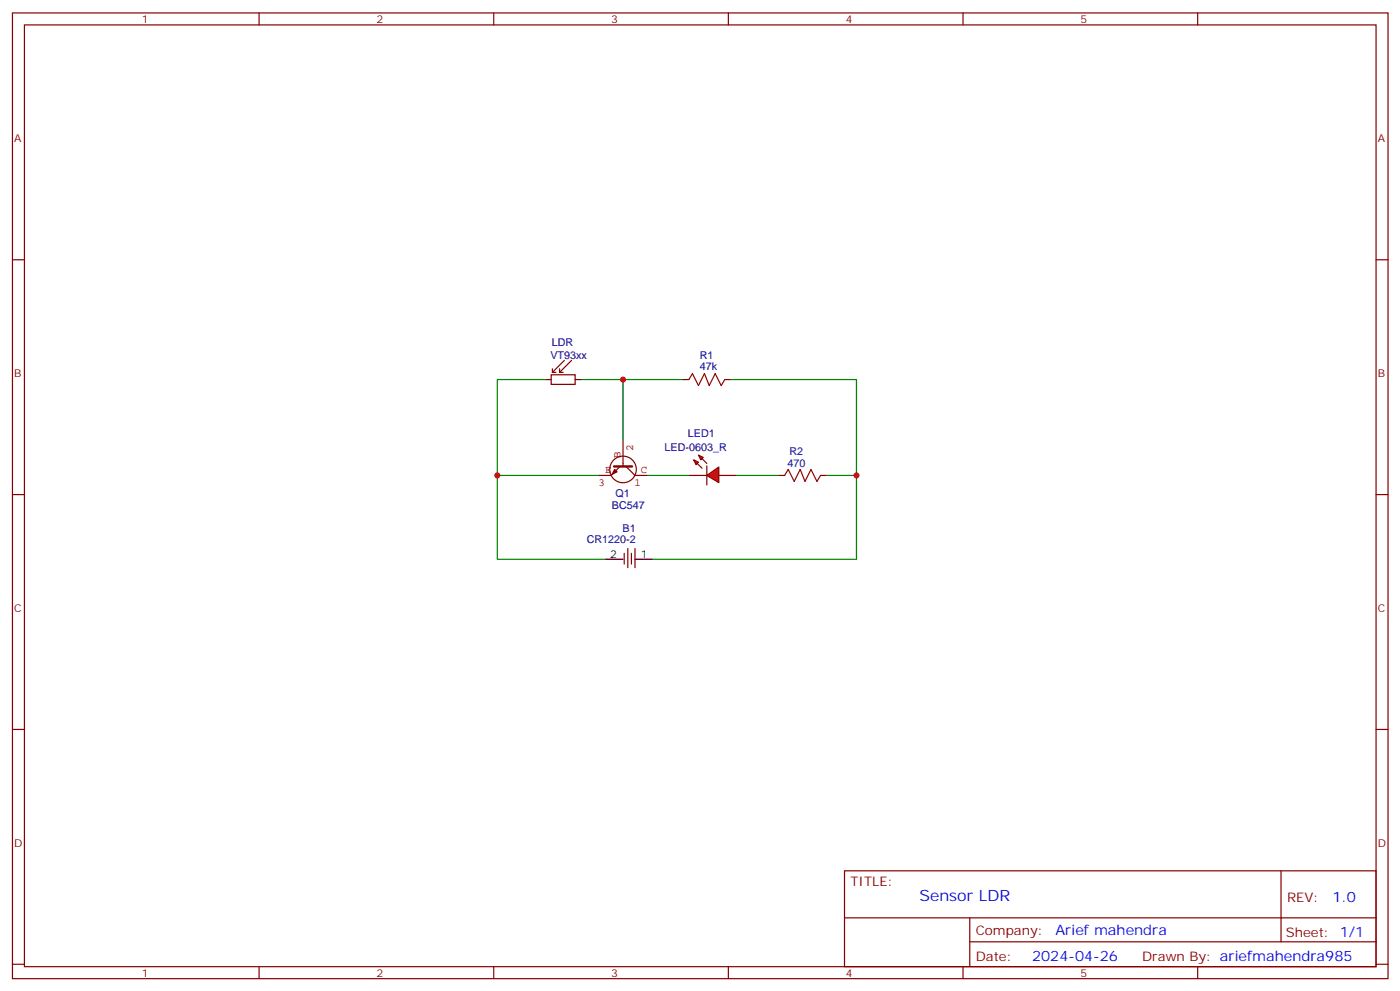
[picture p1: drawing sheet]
<svg xmlns="http://www.w3.org/2000/svg" width="413mm" height="292mm" viewBox="0 0 413 292" stroke-linecap="round" stroke-linejoin="round" font-family="sans-serif">
<g fill="none" stroke="#870000" stroke-width=".35">
<path d="M3.7 3.8h405.3v284.3h-405.3zM7.2 7.3h398.3v277.3h-398.3zM76.3 3.8v3.5M145.5 3.8v3.5M214.6 3.8v3.5M283.8 3.8v3.5M352.9 3.8v3.5M3.7 76.5h3.5M405.5 76.5h3.5M201.2 111.8h1.8M213.6 111.8h1.7M3.7 145.6h3.5"/>
<path d="M405.5 145.6h3.5M3.7 214.8h3.5M405.5 214.8h3.5M248.8 256.4h156.7v28.2h-156.7zM377.5 256.4v20.9M248.9 270.2h156.5M285.8 277.3h119.6M285.8 270.2v14.2M3.7 283.9h3.5M76.3 284.6v3.5M145.5 284.6v3.5M214.6 284.6v3.5"/>
<path d="M283.8 284.6v3.5M352.9 284.6v3.5M405.5 283.9h3.5"/>
</g>
<g fill="none" stroke="#850000" stroke-width=".35">
<path d="M160.7 111.8h1.7M162.4 110.3h7.1v2.9h-7.1zM162.8 108.6v1M162.8 109.6h1M164.9 109.6h1M164.9 108.6v1M166.3 106.1l-3.5 3.5M168.4 106.1l-3.5 3.5M169.5 111.8h1.7M182.7 137.3l-2.6 2.7h-3.6M183.6 129.4v7.9M184.5 137.3l2.6 2.7h3.5"/>
<path d="M183.4 142.1a3.9 3.9 0 0 1-3.3-5.7 3.9 3.9 0 0 1 6.6-.5 3.9 3.9 0 0 1-2.3 6.2h-.8"/>
</g>
<path d="M203 111.8l1-1.8 1.8 3.5 1.8-3.5 1.4 3.5 1.7-3.5 1.8 3.5 1.1-1.7" fill="none" stroke="#a10000" stroke-width=".35"/>
<path d="M181.1 138.2l.7 .7-1.4 .7z" fill="#850000" stroke="#850000" stroke-width=".35"/>
<path d="M180.9 137.3h5.3" fill="none" stroke="#850000" stroke-width=".71"/>
<path d="M171.2 111.8h12.4v17.6M183.6 111.8h17.6" fill="none" stroke="#008700" stroke-width=".35"/>
<g fill="#f00" stroke="#870000" stroke-width=".35">
<path d="M208.3 140l3.5-2.5v4.6z"/>
<path d="M208.3 137.2v5.6z"/>
</g>
<g fill="#870000" stroke="#870000" stroke-width=".35">
<path d="M206.9 135l1.4 1.5z"/>
<path d="M205.5 136.5l1.4 1.4z"/>
</g>
<g fill="#f00" stroke="#870000" stroke-width=".35">
<path d="M205.8 134l1.4 .7-.7 .7z"/>
<path d="M204.4 135.4l1.4 .7-.7 .7z"/>
</g>
<path d="M203 140h5.3M211.8 140h5.3M229.4 140h1.8M241.8 140h1.8M183.9 162.9v3.2M185 161.5v5.6M186.1 162.9v3.2M187.1 161.5v5.6" fill="none" stroke="#870000" stroke-width=".35"/>
<path d="M231.2 140l1.1-1.8 1.7 3.5 1.8-3.5 1.4 3.5 1.8-3.5 1.7 3.5 1.1-1.7" fill="none" stroke="#a10000" stroke-width=".35"/>
<path d="M160.7 111.8h-14.2v28.2h30M215.3 111.8h37.1v28.2h-8.8M146.5 140v24.7h31.8M190.6 140h12.4M217.1 140h12.3M252.4 140v24.7h-60" fill="none" stroke="#008700" stroke-width=".35"/>
<path d="M178.3 164.7h5.3M187.1 164.7h5.3" fill="none" stroke="#000" stroke-width=".35"/>
<g fill="#c00">
<circle cx="183.6" cy="111.8" r=".88"/>
<circle cx="146.5" cy="140" r=".88"/>
<circle cx="252.4" cy="140" r=".88"/>
</g>
<text font-size="4.6" fill="#00f" x="270.9" y="265.4">Sensor LDR</text>
<g font-size="4.2" fill="#00f">
<text x="392.6" y="265.7">1.0</text>
<text x="311" y="275.2">Arief mahendra</text>
<text x="304.1" y="283">2024-04-26</text>
</g>
<g font-size="3.9" fill="#800">
<text x="250.6" y="261">TITLE:</text>
<text x="379.2" y="265.7">REV:</text>
<text x="287.5" y="275.2">Company:</text>
<text x="378.9" y="275.8">Sheet: 1/1</text>
<text x="287.5" y="282.9">Date:</text>
<text x="336.6" y="282.9">Drawn By: ariefmahendra985</text>
</g>
<g font-size="3.2" fill="#800">
<text x="41.8" y="6.8">1</text>
<text x="110.9" y="6.8">2</text>
<text x="180.1" y="6.8">3</text>
<text x="249.2" y="6.8">4</text>
<text x="318.3" y="6.8">5</text>
<text x="4.2" y="41.9">A</text>
<text x="406" y="41.9">A</text>
<text x="4.2" y="111.1">B</text>
<text x="406" y="111.1">B</text>
<text x="4.2" y="180.2">C</text>
<text x="406" y="180.2">C</text>
<text x="4.2" y="249.3">D</text>
<text x="406" y="249.3">D</text>
<text x="41.8" y="287.6">1</text>
<text x="110.9" y="287.6">2</text>
<text x="180.1" y="287.6">3</text>
<text x="249.2" y="287.6">4</text>
<text x="318.3" y="287.6">5</text>
</g>
<g font-size="3.2" fill="#000080">
<text x="162.6" y="101.8">LDR</text>
<text x="162.2" y="105.8">VT93xx</text>
<text x="206.2" y="105.8">R1</text>
<text x="206.2" y="108.9">47k</text>
<text x="202.7" y="128.8">LED1</text>
<text x="195.8" y="132.9">LED-0603_R</text>
<text x="232.1" y="137.6">470</text>
<text x="232.6" y="134.1">R2</text>
<text x="180.3" y="149.9">BC547</text>
<text x="181.4" y="146.4">Q1</text>
<text x="172.9" y="160">CR1220-2</text>
<text x="183.5" y="156.8">B1</text>
</g>
<g font-size="3.2" fill="#840000">
<text x="182.9" y="134.8" transform="rotate(-90 182.9 134.8)">B</text>
<text x="186.6" y="132.9" transform="rotate(-90 186.6 132.9)">2</text>
<text x="176.4" y="143">3</text>
<text x="178.3" y="139.3">E</text>
<text x="187" y="143">1</text>
<text x="188.9" y="139.3">C</text>
</g>
<g font-size="3.2">
<text x="179.8" y="164.3">2</text>
<text x="188.9" y="164.3">1</text>
</g>
</svg>
